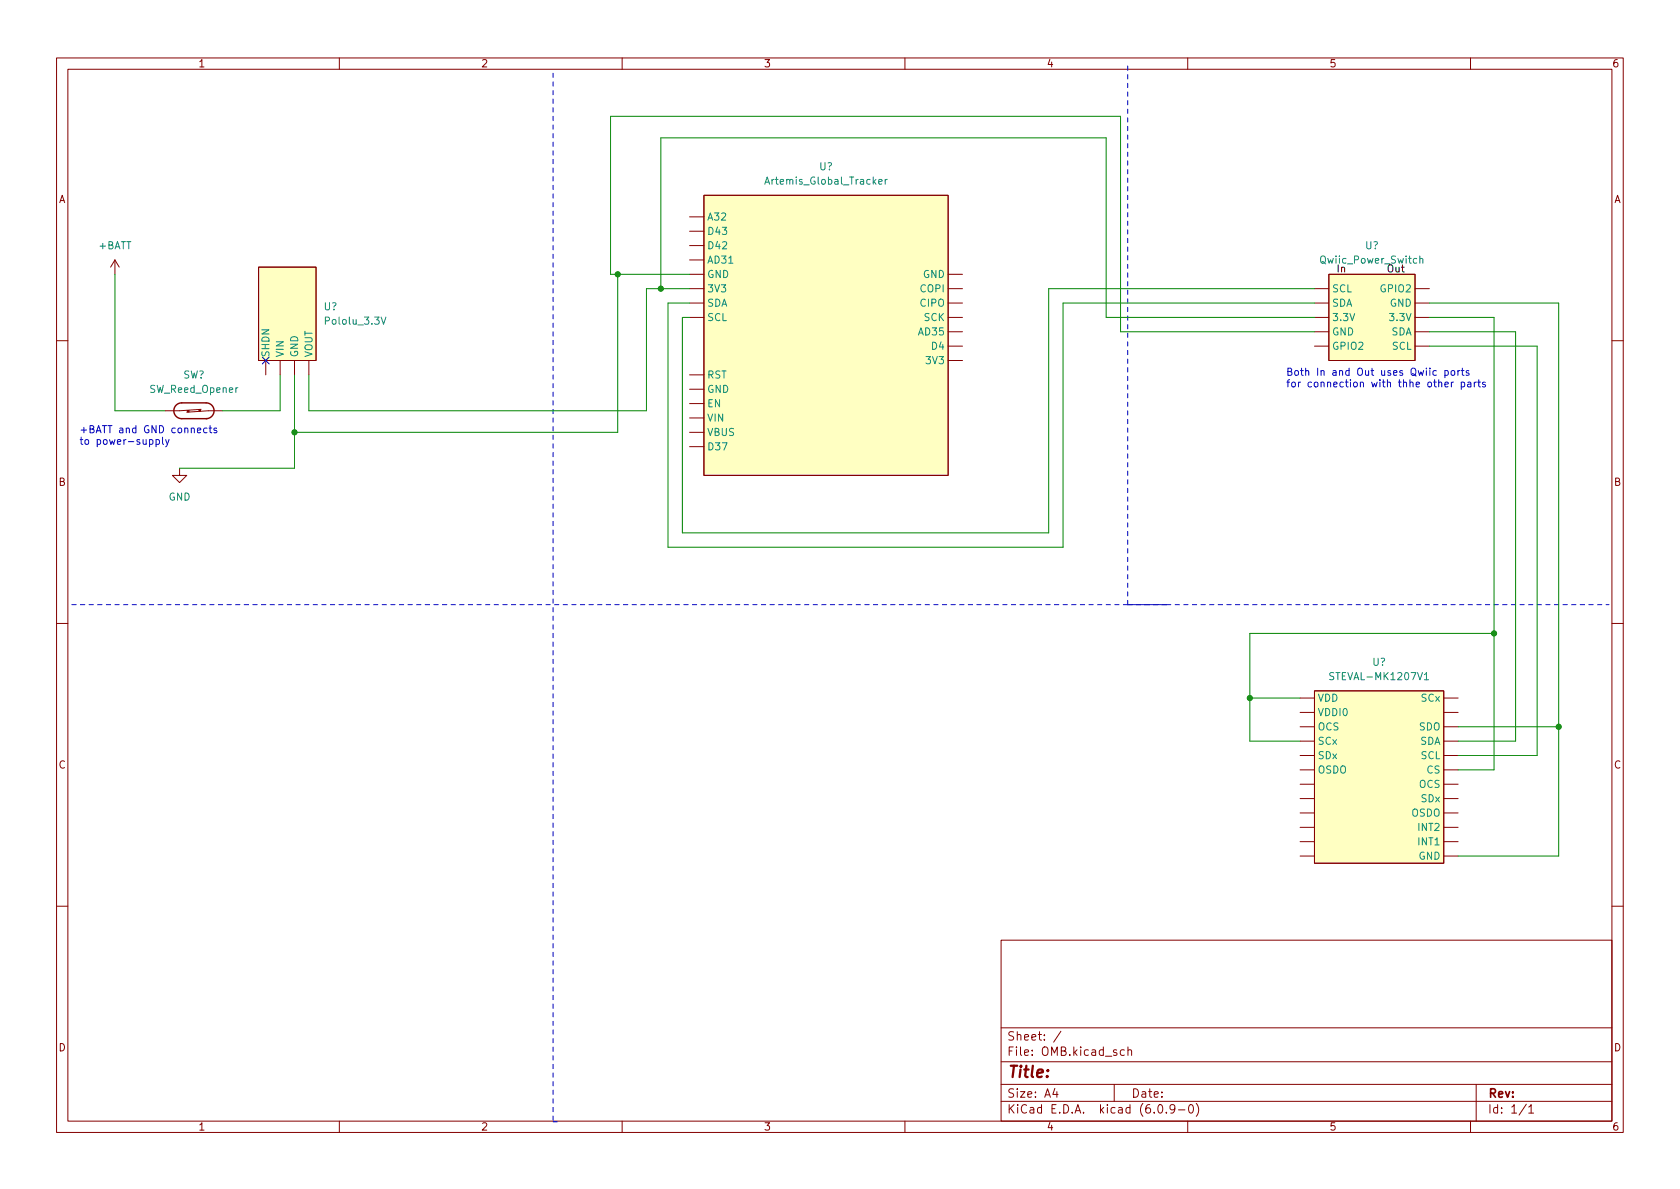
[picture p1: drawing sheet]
<svg xmlns="http://www.w3.org/2000/svg" width="297mm" height="210mm" viewBox="0 0 297 210" stroke-linecap="round" stroke-linejoin="round" font-family="sans-serif">
<g fill="none" stroke="#840000" stroke-width=".18">
<path d="M10 10.2h277v190.1h-277zM12 12.2h273v186.1h-273zM60 10.2v2M110 10.2v2M160 10.2v2M210 10.2v2M260 10.2v2M121.9 38.3h2.6M124.5 34.5h43.1v49.6h-43.1zM20.3 46l-.7 1.2M20.3 46v2.5M20.3 46l.8 1.2"/>
<path d="M45.7 47.2h10.2v16.5h-10.2zM121.9 56.1h2.6M121.9 53.6h2.6M121.9 51h2.6M121.9 46h2.6M121.9 43.4h2.6M121.9 40.9h2.6M121.9 48.5h2.6M167.6 56.1h2.6M167.6 58.7h2.6M167.6 53.6h2.6M167.6 51h2.6"/>
<path d="M167.6 48.5h2.6M232.4 56.1h2.5M232.4 58.7h2.5M232.4 53.6h2.5M232.4 51h2.5M234.9 48.5h15.3v15.2h-15.3zM250.2 56.1h2.5M250.2 58.7h2.5M250.2 53.6h2.5M250.2 51h2.5M10 60.2h2M35.6 72.4l-3.9 .2h-2.5"/>
<path d="M39.4 72.6h-2.6l-3.8 .3M47 63.7v2.6M49.5 63.7v2.6M52.1 63.7v2.6M54.6 63.7v2.6M121.9 79h2.6M121.9 71.4h2.6M121.9 68.8h2.6M121.9 66.3h2.6M121.9 76.4h2.6M121.9 73.9h2.6M167.6 61.2h2.6"/>
<path d="M167.6 63.7h2.6M232.4 61.2h2.5M250.2 61.2h2.5M285 60.2h2M31.7 82.8v1.3h1.3l-1.3 1.2-1.2-1.2h1.2M10 110.2h2M285 110.2h2M229.9 138.7h2.5M229.9 126h2.5M229.9 136.1h2.5M229.9 128.5h2.5M229.9 133.6h2.5"/>
<path d="M229.9 131.1h2.5M229.9 123.4h2.5M232.4 122.2h22.9v30.4h-22.9zM255.3 138.7h2.5M255.3 126h2.5M255.3 136.1h2.5M255.3 128.5h2.5M255.3 133.6h2.5M255.3 131.1h2.5M255.3 123.4h2.5M229.9 151.4h2.5M229.9 148.8h2.5"/>
<path d="M229.9 146.3h2.5M229.9 143.8h2.5M229.9 141.2h2.5M255.3 151.4h2.5M255.3 148.8h2.5M255.3 146.3h2.5M255.3 143.8h2.5M255.3 141.2h2.5M10 160.2h2M177 166.3h108v32h-108zM285 160.2h2M60 198.3v2"/>
<path d="M110 198.3v2M160 198.3v2M177 194.8h108M177 191.8h108M177 187.8h108M177 181.8h108M186.5 192.5l-.4 1h1M186.9 193v1M187.6 182.4l-1.3 1.9M197 191.8v3M198.8 185.7l-.4-.1-.3 .3v.4l.1 .3h.6M199.4 185.8l.2-.2 .4 .1 .1 .9"/>
<path d="M199.4 185.1v1.5M204.9 195.4l.2-.1a.81 .81 0 0 1 .6 .7 .81 .81 0 0 1-.3 .8h-.2a.81 .81 0 0 1-.6-.6 .81 .81 0 0 1 .3-.8zM206.2 196.7v.1M207.7 196l-.3 .3h-.3l-.2-.3 .1-.6 .4-.1 .2 .2a.99 .99 0 0 1-.3 1.3h-.3M208.4 196.3h1.1M210 198.3v2M210.4 195.4l.1-.1a.81 .81 0 0 1 .6 .7 .81 .81 0 0 1-.3 .8h-.2a.81 .81 0 0 1-.5-.6 .81 .81 0 0 1 .3-.8zM211.5 195.1a1.72 1.72 0 0 1 0 2.3M260 198.3v2M261 191.8v6.5M269.9 195.3l-1.3 1.9M270.3 195.8l.4-.5v1.5"/>
<path d="M270.3 196.8h.9"/>
</g>
<path d="M36.5 74a1.4 1.4 0 0 0 1.3-1.4 1.4 1.4 0 0 0-1.4-1.4h-4.3a1.4 1.4 0 0 0-1.4 1.4 1.4 1.4 0 0 0 1.4 1.4h4.5" fill="none" stroke="#840000" stroke-width=".25"/>
<g fill="#840000" stroke="#840000" stroke-width=".18">
<path d="M33.1 72.6h.3v.2h-.3z"/>
<path d="M35.2 72.5h.2v.2h-.2z"/>
</g>
<g fill="#ffffc2" stroke="#ffffc2" stroke-width=".18">
<path d="M232.4 122.2h22.9v30.4h-22.9z"/>
<path d="M234.9 48.5h15.3v15.2h-15.3z"/>
<path d="M124.5 34.5h43.1v49.6h-43.1z"/>
<path d="M45.7 47.2h10.2v16.5h-10.2z"/>
</g>
<path d="M135.2 32.6l.4-1.3 .5 1.3M155.4 32.1l.6-.1-.1-.2-.4-.1-.1 .2v.6h.5M156.5 31.7v.9M156.9 31.7l-.4 .3M67.4 56.1l.4 1.2 .4-1.2M251 45.8l.2-.1 .3 .1 .1 .7M251 45.3v1.2M251.9 119.3l.3-.4v1.3M251.9 120.2h.7" fill="none" stroke="#008484" stroke-width=".18"/>
<g fill="none" stroke="#0000c2" stroke-width=".18">
<path d="M27.6 77.8l.4-.1 .2 .3-.1 .5h-.5M27.6 77.7v1.3M28.7 77.3v1.1l.2 .2M29.3 77.7l.3 .9M29.9 77.7l-.4 1.2-.2 .1M34.9 76.1l.6-.1v-.3h-.4l-.2 .2 .1 .6h.5M36.6 75.7h-.4l-.2 .2 .1 .6h.5M37 75.7h.5M37.1 75.3v1.1l.4 .1M38.3 75.7h-.3l-.2 .2 .1 .2 .4 .1v.3h-.5M254 65.6l-.4-.1-.2 .3 .1 .5h.5M255.5 65.6l.3-.1 .3 .3-.1 .5h-.5"/>
<path d="M255.5 68l.6-.1-.1-.3h-.4l-.1 .2v.6h.5M255.5 65.5v1.3M256.6 65.6l.2-.1 .4 .1v.5l-.1 .2-.3 .1-.2-.1zM256.6 67.6v.8M257 67.6l-.4 .2M257.8 65.5v.9M258.1 65.5l-.3 .3M258.4 67.6h.3l.3 .2-.1 .6h-.5M258.4 65.5h.5M258.4 67.6v1.2M258.6 65.1v1.1l.3 .2M259.5 67.6h.5l.1 .8"/>
<path d="M259.7 65.6l-.3-.1-.2 .2 .1 .2 .4 .1v.3h-.5M260.1 67.9h-.5l-.1 .2 .1 .3h.5M260.7 67.6v.8M261 67.6l-.3 .2M261.3 67.6h.5M261.5 67.1v1.1l.3 .2M262.6 67.6h-.3l-.2 .2 .1 .1 .4 .2v.3h-.5"/>
</g>
<path d="M97.8 12.9v185.5M199.4 11.7v95.2M12.7 106.9h271.8M199.4 106.9h7.6M97.8 198.4h1.3" fill="none" stroke="#0000c2" stroke-width=".18" stroke-dasharray=".8 .8"/>
<g fill="none" stroke="#008400" stroke-width=".18">
<path d="M20.3 48.5v24.1h8.9M109.2 48.5v27.9h-57.1M116.8 51v-26.6h78.8v31.7h36.8M121.9 51h-7.6v21.6h-59.7v-6.3M121.9 48.5h-14v-27.9h90.2v38.1h34.3M121.9 53.6h-3.8v43.2h69.9v-43.2h44.4M232.4 51h-47v43.2h-64.8v-38.1h1.3M252.7 56.1h11.5v80h-6.4M252.7 53.6h22.9v97.8h-17.8M252.7 58.7h15.3v72.4h-10.2M49.5 66.3v6.3h-10.1M52.1 66.3v16.5h-20.4"/>
<path d="M252.7 61.2h19.1v72.4h-14M264.2 112h-43.2v19.1h8.9M221 123.4h8.9M257.8 128.5h17.8"/>
</g>
<path d="M46.4 63.1l1.2 1.3M47.6 63.1l-1.2 1.3" fill="none" stroke="#000084" stroke-width=".18"/>
<g fill="#008400" stroke="#008400" stroke-width=".18">
<circle cx="109.2" cy="48.5" r=".46"/>
<circle cx="52.1" cy="76.4" r=".46"/>
<circle cx="116.8" cy="51" r=".46"/>
<circle cx="264.2" cy="112" r=".46"/>
<circle cx="275.6" cy="128.5" r=".46"/>
<circle cx="221" cy="123.4" r=".46"/>
</g>
<text font-size="2.8" fill="#840000" x="178" y="190.6">Title:</text>
<g font-size="2.1" fill="#840000">
<text x="178" y="184">Sheet: /</text>
<text x="178" y="186.7">File: OMB.kicad_sch</text>
<text x="178" y="196.9">KiCad E.D.A. kicad (6.0.9-0)</text>
<text x="178" y="194.1">Size: A4</text>
<text x="200" y="194.1">Date:</text>
<text x="263" y="194.1">Rev:</text>
<text x="263" y="196.9">Id: 1/1</text>
</g>
<g font-size="1.8" fill="#840000">
<text x="35" y="11.9">1</text>
<text x="85" y="11.9">2</text>
<text x="135" y="11.9">3</text>
<text x="185" y="11.9">4</text>
<text x="235" y="11.9">5</text>
<text x="285" y="11.9">6</text>
<text x="10.3" y="35.9">A</text>
<text x="285.3" y="35.9">A</text>
<text x="10.3" y="85.9">B</text>
<text x="285.3" y="85.9">B</text>
<text x="10.3" y="135.9">C</text>
<text x="285.3" y="135.9">C</text>
<text x="10.3" y="185.9">D</text>
<text x="285.3" y="185.9">D</text>
<text x="35" y="199.9">1</text>
<text x="85" y="199.9">2</text>
<text x="135" y="199.9">3</text>
<text x="185" y="199.9">4</text>
<text x="235" y="199.9">5</text>
<text x="285" y="199.9">6</text>
</g>
<g font-size="1.8" fill="#008484">
<text x="135.8" y="32.6">Artemis_Global_Tracker</text>
<text x="144.9" y="30.1">U?</text>
<text x="125" y="39">A32</text>
<text x="125" y="41.5">D43</text>
<text x="17.4" y="44.1">+BATT</text>
<text x="125" y="46.6">AD31</text>
<text x="125" y="44.1">D42</text>
<text x="233.7" y="46.6">Qwiic_Power_Switch</text>
<text x="241.4" y="44.1">U?</text>
<text x="125" y="51.7">3V3</text>
<text x="125" y="49.1">GND</text>
<text x="162.8" y="51.7">COPI</text>
<text x="163.2" y="49.1">GND</text>
<text x="235.5" y="51.7">SCL</text>
<text x="244.3" y="51.7">GPIO2</text>
<text x="57.3" y="54.9">U?</text>
<text x="57.8" y="57.4">Pololu_3.3V</text>
<text x="125" y="56.8">SCL</text>
<text x="125" y="54.2">SDA</text>
<text x="162.6" y="59.3">AD35</text>
<text x="162.8" y="54.2">CIPO</text>
<text x="163.4" y="56.8">SCK</text>
<text x="235.5" y="56.8">3.3V</text>
<text x="235.5" y="59.3">GND</text>
<text x="235.5" y="54.2">SDA</text>
<text x="245.8" y="54.2">GND</text>
<text x="245.9" y="59.3">SDA</text>
<text x="246" y="56.8">3.3V</text>
<text x="47.6" y="63.2" transform="rotate(-90 47.6 63.2)">SHDN</text>
<text x="50.2" y="63.2" transform="rotate(-90 50.2 63.2)">VIN</text>
<text x="52.7" y="63.2" transform="rotate(-90 52.7 63.2)">GND</text>
<text x="55.2" y="63.2" transform="rotate(-90 55.2 63.2)">VOUT</text>
<text x="164" y="64.4">3V3</text>
<text x="164.9" y="61.8">D4</text>
<text x="235.5" y="61.8">GPIO2</text>
<text x="246.1" y="61.8">SCL</text>
<text x="26.6" y="69.5">SW_Reed_Opener</text>
<text x="32.3" y="66.9">SW?</text>
<text x="125" y="69.5">GND</text>
<text x="125" y="66.9">RST</text>
<text x="125" y="72">EN</text>
<text x="125" y="77.1">VBUS</text>
<text x="125" y="74.5">VIN</text>
<text x="125" y="79.6">D37</text>
<text x="29.8" y="88.5">GND</text>
<text x="242.7" y="117.7">U?</text>
<text x="232.9" y="124.1">VDD</text>
<text x="235.6" y="120.3">STEVAL-MK1207V1</text>
<text x="251.3" y="124.1">SCx</text>
<text x="232.9" y="129.2">OCS</text>
<text x="232.9" y="131.7">SCx</text>
<text x="232.9" y="126.6">VDDI0</text>
<text x="250.9" y="129.2">SDO</text>
<text x="251" y="131.7">SDA</text>
<text x="232.9" y="136.8">OSDO</text>
<text x="232.9" y="134.2">SDx</text>
<text x="251.2" y="134.2">SCL</text>
<text x="252.3" y="136.8">CS</text>
<text x="250.9" y="139.3">OCS</text>
<text x="251.3" y="141.9">SDx</text>
<text x="249.6" y="144.4">OSDO</text>
<text x="250.9" y="149.5">INT1</text>
<text x="250.9" y="146.9">INT2</text>
<text x="250.8" y="152">GND</text>
</g>
<g font-size="1.8">
<text x="236.2" y="48.2">In</text>
<text x="245.1" y="48.2">Out</text>
</g>
<g font-size="1.8" fill="#0000c2">
<text x="227.3" y="66.4">Both In and Out uses Qwiic ports</text>
<text x="227.3" y="68.5">for connection with thhe other parts</text>
<text x="14" y="76.6">+BATT and GND connects</text>
<text x="14" y="78.6">to power-supply</text>
</g>
</svg>
